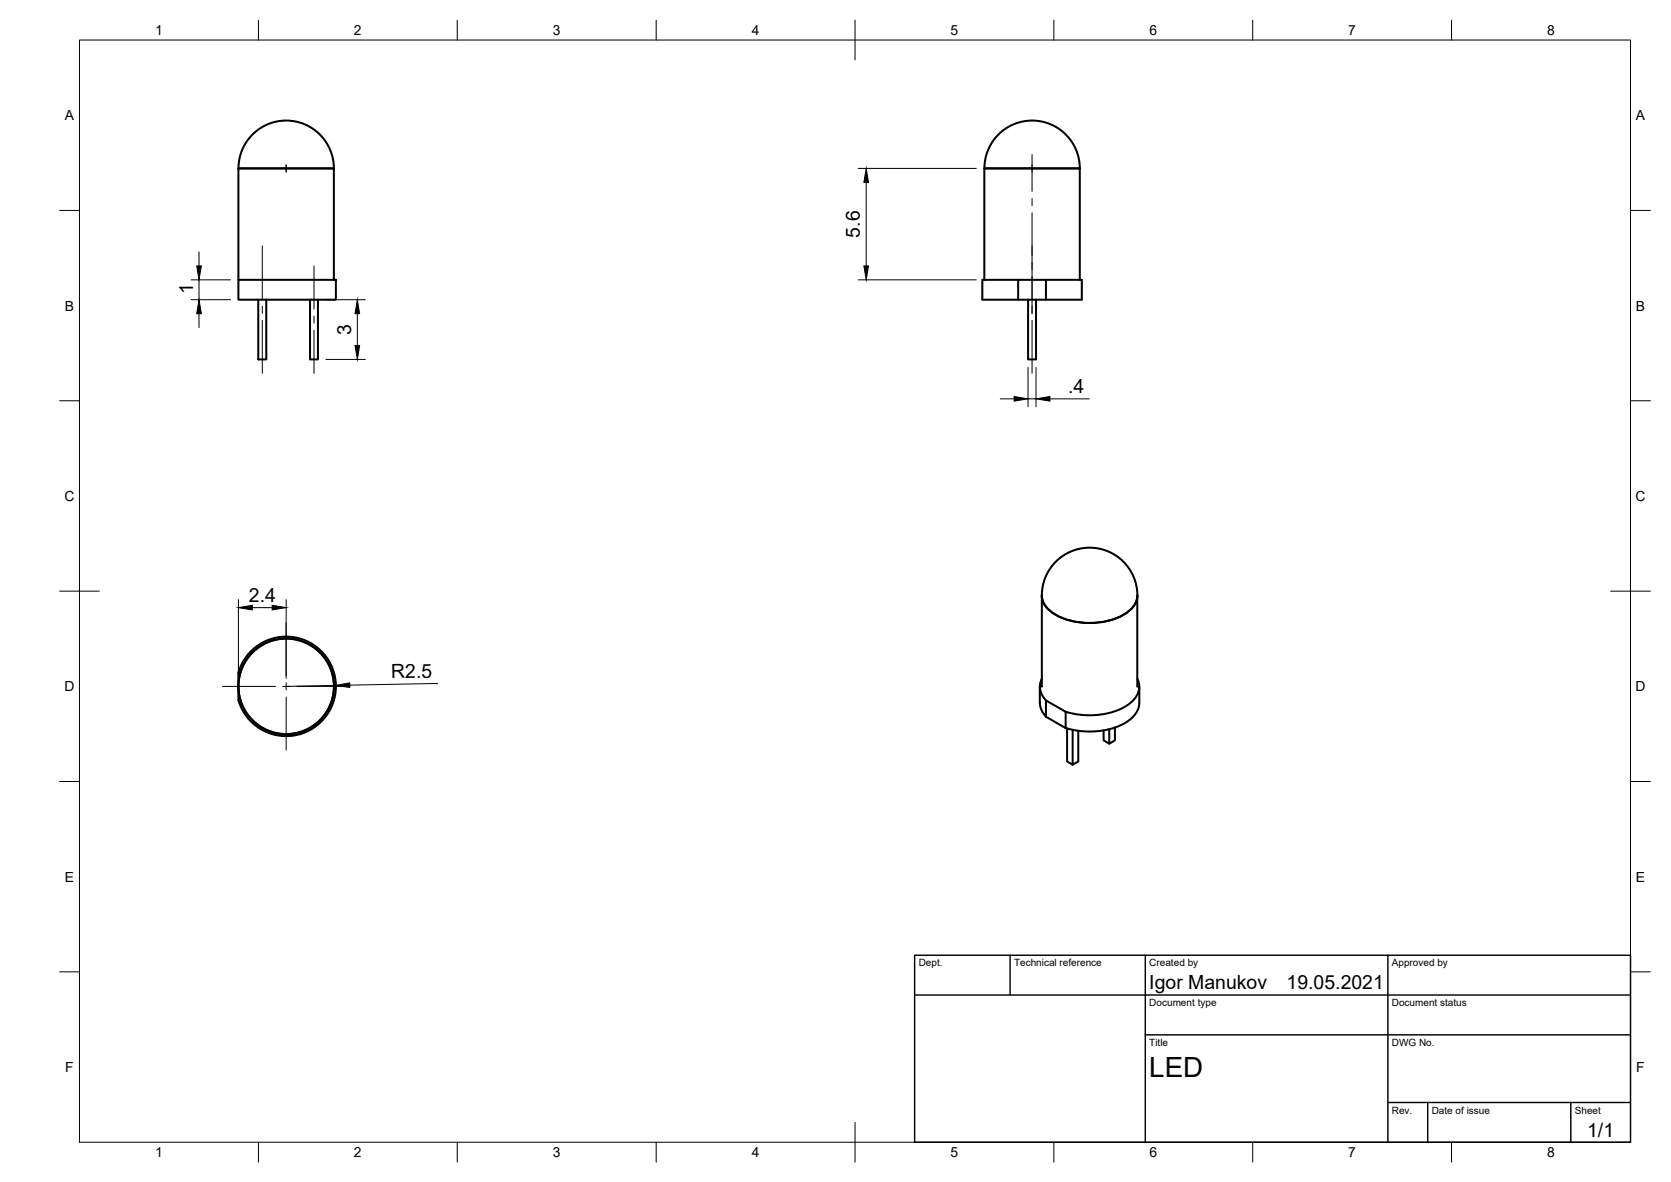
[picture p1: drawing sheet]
<svg xmlns="http://www.w3.org/2000/svg" width="420mm" height="297mm" viewBox="0 0 420 297" stroke-linecap="round" stroke-linejoin="round" font-family="sans-serif">
<!-- layer: Visible -->
<g fill="none" stroke="#000" stroke-width=".51">
<path d="M63.5 33.8a12 12 0 0 1 13-2.6 12 12 0 0 1 7.4 11.1h-23.9a11.8 11.8 0 0 1 3.5-8.5zM247.5 42.3a12 12 0 0 1 12-12 12 12 0 0 1 12 12h-24M59.9 70.3h24.6v5h-24.6zM59.9 70.3v-28h24v28M64.9 75.3v15h2.1v-15M78 75.3v15h1.9v-15M247.5 70.3v-28h24v28M256 70.3h-9v5h25v-5h-9M256 75.3v-5h7v5M258.5 75.3v15h2v-15M262 149.6a12 12 0 0 1 12-12 12 12 0 0 1 12 12M262 149.7v22.9"/>
<path d="M262 149.6a6.9 6.9 0 0 0 5.1 5.7 18.8 18.8 0 0 0 15.9-1.1 5.7 5.7 0 0 0 3-4.6M286 149.7v22.9M60 169a12.5 12.5 0 0 1 19.2-6.7 12.5 12.5 0 0 1 0 20.4 12.5 12.5 0 0 1-19.2-6.7l-.1-7M261.5 172.6v4M261.5 176.6l.4 1.8 1.1 1.7M262 170.5a4.6 4.6 0 0 0 1 5.5M263 176l4.9 2.9v4.1l-4.9-2.9zM286 170.5a5 5 0 0 1-2.1 6.4 19.2 19.2 0 0 1-15.9 2M286.5 172.6v4a6.5 6.5 0 0 1-4.1 5.3 20 20 0 0 1-14.4 1.1M268.3 183.1v8.3l1.4 .8v-8.8M271.1 183.7v7.7l-1.4 .8M278.9 183.3v3.6l-1.4-.8v-2.5"/>
<path d="M280.3 182.8v3.3l-1.4 .8"/>
<circle cx="72" cy="172.5" r="12"/>
</g>
<!-- layer: Border -->
<g fill="none" stroke="#000" stroke-width=".25">
<path d="M20 10.1h390v276.9h-390zM65 5.1v5M115 5.1v5M165 5.1v5M215 5.1v10M265 5.1v5M315 5.1v5M365 5.1v5M15 52.9h5M410 52.9h5M15 100.7h5M410 100.7h5"/>
<path d="M15 148.6h10M405 148.6h10M15 196.4h5M410 196.4h5M15 244.2h5M410 244.2h5M65 287v5M115 287v5M165 287v5M215 282.1v9.9M265 287v5M315 287v5"/>
<path d="M365 287v5"/>
</g>
<!-- layer: TitleBlock -->
<path d="M230 240.1h180v46.9h-180zM230 250h180M254 240.1v9.9M288 240.1v46.9M349 240.1v46.9M288 260.1h122M349 277.1h61M359 277.1v9.9M395 277.1v9.9" fill="none" stroke="#000" stroke-width=".36"/>
<!-- layer: Center Lines -->
<g fill="none" stroke="#000" stroke-width=".25">
<path d="M259.5 38.8v9.3M71.1 42.3h1.7M71.9 41.4v1.8M258.6 42.3h1.8M259.5 49.9v1.8M259.5 53.5v25.3M66 61.8v13.3M66 76.9v1.8M79 66.8v10.8M79 79.4v1.8M66 80.5v13.3M79 83v10.8"/>
<path d="M259.5 80.5v13.3M71.9 156.5v13.3M55.9 172.5h13.4M71.1 172.5h1.7M71.9 171.6v1.8M71.9 175.2v13.3M74.6 172.5h13.3"/>
</g>
<!-- layer: Dimensions -->
<g fill="none" stroke="#000" stroke-width=".25">
<path d="M215.8 42.3h29.7M217.8 45.8v21M48 75.3h10M48 70.3h10M50 63.3v3.5M50 70.3v5M50 78.8v3.5M81.9 75.3h9.9M89.9 78.8v8M215.8 70.3h29.7M81.9 90.3h9.9M258.5 92.3v9.9"/>
<path d="M260.5 92.3v9.9M251.5 100.2h3.5M258.5 100.2h2M264 100.2h9.9M59.9 150.7v19.8M63.4 152.7h5M71.9 150.7v19.8M84.4 172.2l-12.5 .3M110 171.8l-22.1 .4"/>
</g>
<path d="M217.8 42.3l.6 3.5h-1.2zM49.5 66.8h1.1l-.6 3.5zM50 75.3l.6 3.5h-1.1zM89.9 75.3l.5 3.5h-1.1zM217.2 66.8h1.2l-.6 3.5zM89.3 86.8h1.1l-.5 3.5zM255 99.6l3.5 .6-3.5 .6zM260.5 100.2l3.5-.6v1.2zM59.9 152.7l3.5-.6v1.2zM68.4 152.1l3.5 .6-3.5 .6zM84.4 172.2l3.5-.6v1.2z" fill="#000" stroke="#000" stroke-width=".25"/>
<text font-size="7" x="289" y="270.6">LED</text>
<g font-size="4.9">
<text x="216.2" y="59.7" transform="rotate(-90 216.2 59.7)">5.6</text>
<text x="48.6" y="74" transform="rotate(-90 48.6 74)">1</text>
<text x="88.3" y="84.2" transform="rotate(-90 88.3 84.2)">3</text>
<text x="268.5" y="98.7">.4</text>
<text x="62.6" y="151.2">2.4</text>
<text x="98.4" y="170.4" transform="rotate(-1 98.4 170.4)">R2.5</text>
<text x="289" y="248.5">Igor Manukov</text>
<text x="323.5" y="248.5">19.05.2021</text>
<text x="399.1" y="285.7">1/1</text>
</g>
<g font-size="3.5">
<text x="39" y="8.8">1</text>
<text x="89" y="8.8">2</text>
<text x="139" y="8.8">3</text>
<text x="189" y="8.8">4</text>
<text x="239" y="8.8">5</text>
<text x="289" y="8.8">6</text>
<text x="339" y="8.8">7</text>
<text x="389" y="8.8">8</text>
<text x="16.3" y="30.2">A</text>
<text x="411.3" y="30.2">A</text>
<text x="16.3" y="78">B</text>
<text x="411.3" y="78">B</text>
<text x="16.2" y="125.9">C</text>
<text x="411.2" y="125.9">C</text>
<text x="16.2" y="173.7">D</text>
<text x="411.2" y="173.7">D</text>
<text x="16.3" y="221.6">E</text>
<text x="411.3" y="221.6">E</text>
<text x="16.4" y="269.4">F</text>
<text x="411.4" y="269.4">F</text>
<text x="39" y="290.8">1</text>
<text x="89" y="290.8">2</text>
<text x="139" y="290.8">3</text>
<text x="189" y="290.8">4</text>
<text x="239" y="290.8">5</text>
<text x="289" y="290.8">6</text>
<text x="339" y="290.8">7</text>
<text x="389" y="290.8">8</text>
</g>
<g font-size="2.5">
<text x="231" y="242.9">Dept.</text>
<text x="255" y="242.9">Technical reference</text>
<text x="289" y="242.9">Created by</text>
<text x="350" y="242.9">Approved by</text>
<text x="289" y="252.8">Document type</text>
<text x="350" y="252.8">Document status</text>
<text x="289" y="262.9">Title</text>
<text x="350" y="262.9">DWG No.</text>
<text x="350" y="279.9">Rev.</text>
<text x="360" y="279.9">Date of issue</text>
<text x="396" y="279.9">Sheet</text>
</g>
</svg>
